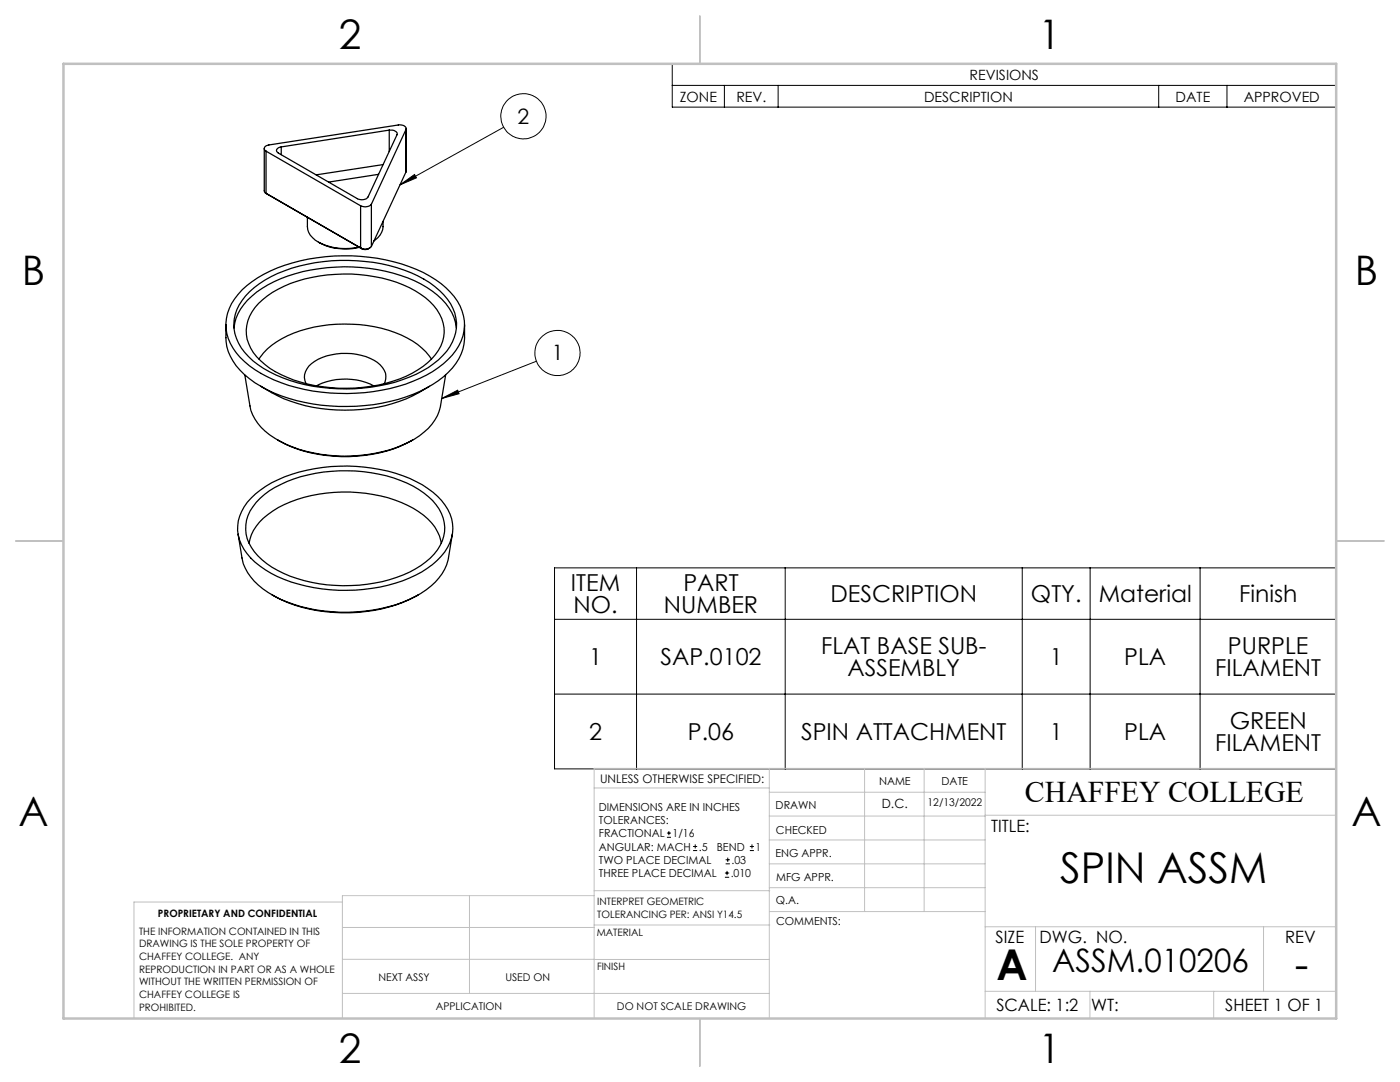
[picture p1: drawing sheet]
<svg xmlns="http://www.w3.org/2000/svg" width="279mm" height="216mm" viewBox="0 0 279 216" stroke-linecap="round" stroke-linejoin="round" font-family="sans-serif">
<g fill="none" stroke="#000" stroke-width=".25">
<path d="M52.7 29.6v8.5l.4 .5M53.1 30.2l18.9 10.9M53.1 38.6l19.1 11M53.1 30.2v8.4M53.1 38.6l.3 .1M56.1 29.3v1.6M75.6 34.8l-10 1.5M76.4 32.8l-13.3 2.1M77.7 26h.6l.6 .2a.53 .53 0 0 1 .3 .7l-5.8 12.4a1.7 1.7 0 0 1-2.1 .4l-15.7-9.1a.6 .6 0 0 1-.4-.7 .6 .6 0 0 1 .6-.5l.3-.1M77.7 26l-21.6 3.3M77.7 26v4.2M81 25.8a1.09 1.09 0 0 0-1.5-.9l-25.8 4a.68 .68 0 0 0-.9 .4 .68 .68 0 0 0 .3 .9"/>
<path d="M81 25.8l-6.9 14.9M81 25.8v8.5M81 34.3l-6.9 14.9M81.1 25.6l-.1 8.7M48.3 57.8a27.8 27.8 0 0 1 16.7-6.6 36.1 36.1 0 0 1 20.7 3.9 13.9 13.9 0 0 1 6.5 7 8.9 8.9 0 0 1-2.8 9.6 26.5 26.5 0 0 1-14.9 6.4 36.2 36.2 0 0 1-22.4-3.6 13.2 13.2 0 0 1-6.8-8 9.3 9.3 0 0 1 3-8.7zM49.8 58.2a24.4 24.4 0 0 1 13.1-5.8 34.2 34.2 0 0 1 21.7 3.3 12.9 12.9 0 0 1 6.2 6.8 8.9 8.9 0 0 1-3.3 9.3 26.9 26.9 0 0 1-15 5.6 31.8 31.8 0 0 1-21-4.6 10.2 10.2 0 0 1-4.8-8.1 8.9 8.9 0 0 1 3.1-6.5zM61.3 43.4a4.3 4.3 0 0 0 1.1 4 10.6 10.6 0 0 0 9.2 1.9M63.6 48.3a10.8 10.8 0 0 0 8.1 1.1M72 41.1v8.4M72 49.5l.2 .1M73.8 49.5l-.9 .3-.7-.2M74.1 40.7a1.83 1.83 0 0 1-2.1 .4"/>
<path d="M74.1 49.2a1.83 1.83 0 0 1-2.1 .3M74.1 40.7v8.5M76.4 44.2a3.8 3.8 0 0 1-1.8 3.9M45.1 64.8a12 12 0 0 0 .9 6.3 15.5 15.5 0 0 0 7.3 6.7 38 38 0 0 0 30.5 .3 15.9 15.9 0 0 0 8.2-7.5 12.1 12.1 0 0 0 .7-5.8M46.7 65.4a10.2 10.2 0 0 1 4.5-7.1 30.9 30.9 0 0 1 19.2-5 30.2 30.2 0 0 1 15.9 4.8 10.6 10.6 0 0 1 4.8 7.3M48.9 74.8l1 6.2a10.3 10.3 0 0 0 6.1 7.1 30.1 30.1 0 0 0 25.6 .1 10.9 10.9 0 0 0 6.3-7l1-6.4M51.6 60.6a21.7 21.7 0 0 1 12.2-5.5 30.7 30.7 0 0 1 19.1 2.9 10.5 10.5 0 0 1 5.7 7.4 8.1 8.1 0 0 1-3.2 7 23.4 23.4 0 0 1-12.9 4.9 29.3 29.3 0 0 1-18.7-3.8 9.6 9.6 0 0 1-4.6-6.7 7.7 7.7 0 0 1 2.4-6.2zM51.7 71.6a15.6 15.6 0 0 1 9.6-6 28.5 28.5 0 0 1 21 2.5 12.6 12.6 0 0 1 3.8 3.5M52 77.1a31.7 31.7 0 0 0 23.3 4.2 27.2 27.2 0 0 0 10.4-4.2M61.1 76.6a3.1 3.1 0 0 1 1.1-4 12.1 12.1 0 0 1 13.1-.3 3.2 3.2 0 0 1 1.4 4.3M63.2 77a12.7 12.7 0 0 1 11.4 0M50.1 99.4a23.3 23.3 0 0 1 12.7-5.9 33.5 33.5 0 0 1 21.5 3.2 11.4 11.4 0 0 1 6 7.8 8.5 8.5 0 0 1-3.1 7.3 25 25 0 0 1-14.6 5.8 33 33 0 0 1-18.5-3.2 12.1 12.1 0 0 1-6.5-7.6 8.3 8.3 0 0 1 2.5-7.4z"/>
<path d="M51.9 99.4a22.9 22.9 0 0 1 12.7-5.2 30.4 30.4 0 0 1 18.9 3.4 9.9 9.9 0 0 1 5.3 7.6 9.1 9.1 0 0 1-4.8 7.7 28.4 28.4 0 0 1-17.1 3.9 26.1 26.1 0 0 1-13.7-4.3 9.2 9.2 0 0 1-4.2-6.9 7.9 7.9 0 0 1 2.9-6.2zM55.4 87.8a28.8 28.8 0 0 0 27 0M47.5 106.6l.8 4.7a11.2 11.2 0 0 0 6.4 7.6 32.6 32.6 0 0 0 22.7 2.2 18 18 0 0 0 10.8-6.6 8 8 0 0 0 1.3-3.2l.8-4.7M49.7 108.4a9.6 9.6 0 0 1 4.8-6.4 29 29 0 0 1 20-3.3 20.3 20.3 0 0 1 11.6 5.7 8.8 8.8 0 0 1 2 4M54.3 118.7a31.2 31.2 0 0 0 23.2 2.4 24.8 24.8 0 0 0 6-2.4"/>
</g>
<g fill="none" stroke="#000" stroke-width=".2">
<path d="M134.2 12.7h132.5v8.7h-132.5zM134.2 17h132.5M144.6 17v4.4M155.3 17v4.4M231.2 17v4.4M244.9 17v4.4M79.8 36.9l2.9-2.1 .4 .7zM100.5 25.4l-20.7 11.5M88.2 79.5l3.1-1.6 .3 .7zM107.1 72.1l-18.9 7.4M110.7 113.3h156v40.1h-156zM127 113.3v40.1"/>
<path d="M156.7 113.3v40.1M204 113.3v40.1M217.6 113.3v40.1M239.5 113.3v40.1M110.7 123.6h156M110.7 138.5h156M133.1 167.1h.8M133.1 166.2h.8M133.5 165.8v.9M138.3 169.7h.8M138.3 168.9h.8M138.7 168.5v.8"/>
<path d="M144.7 175h.8M144.7 174.2h.8M144.8 172.4h.9M144.8 171.6h.9M145.1 173.8v.8M145.2 171.1v.9M149.6 169.7h.9M149.6 168.9h.9M150.1 168.5v.8"/>
<circle cx="104.5" cy="23.2" r="4.5"/>
<circle cx="111.3" cy="70.4" r="4.5"/>
</g>
<g fill="none" stroke="#c0c0c0" stroke-width=".2">
<path d="M118.6 157.2h34.9M153.5 153.3v49.9M153.5 158.1h43.1M172.5 153.3v28.6M184.4 153.3v28.6M196.6 153.3v49.9M266.7 153.3h-148.1v49.9M68.3 180h-41.6v23.2M93.7 178.7v19.5M118.6 178.7h-50.3v24.5M118.6 177.7h35M153.5 167.6h43.1"/>
<path d="M153.5 162.8h43.1M153.5 172.4h43.1M153.5 177.1h43.1M196.6 162.7h70.1M68.3 198.2h85.2M68.3 191.4l85.2 .1M68.3 185.1h50.3M118.6 184.6h35M153.6 181.9h43M196.6 197.8h70.1M196.6 184.9h70.1M206.7 184.9v12.9"/>
<path d="M217.5 197.8v5.4M242.2 197.8v5.4M252.2 184.9v12.9"/>
</g>
<path d="M139.7 3.2v9.5M3.1 107.9h9.6M266.7 107.9h9.5M139.7 203.2v9.6" fill="none" stroke="#c0c0c0" stroke-width=".25"/>
<path d="M12.7 12.7h254v190.5h-254z" fill="none" stroke="#c0c0c0" stroke-width=".5"/>
<path d="M88.2 79.5l3.1-1.6 .3 .7zM79.8 36.9l2.9-2.1 .4 .7z" fill="#000"/>
<g font-size="8.5">
<text x="211.6" y="176.3">SPIN ASSM</text>
<text x="198.9" y="195.5">A</text>
<text x="258.4" y="195.4">-</text>
</g>
<g font-size="8.1">
<text x="67.6" y="9.7">2</text>
<text x="207.3" y="9.7">1</text>
<text x="4.4" y="57">B</text>
<text x="270.4" y="57">B</text>
<text x="3.7" y="164.9">A</text>
<text x="269.7" y="164.9">A</text>
<text x="67.6" y="212.2">2</text>
<text x="207.3" y="212.2">1</text>
</g>
<text font-size="6.4" x="210" y="193.9">ASSM.010206</text>
<text font-size="6" x="204.6" y="160.1">CHAFFEY COLLEGE</text>
<g font-size="4.7">
<text x="114" y="117.9">ITEM</text>
<text x="136.4" y="117.9">PART</text>
<text x="114.5" y="122.4">NO.</text>
<text x="132.5" y="122.4">NUMBER</text>
<text x="165.7" y="120.1">DESCRIPTION</text>
<text x="205.8" y="120.1">QTY.</text>
<text x="219.3" y="120.1">Material</text>
<text x="247.3" y="120.1">Finish</text>
<text x="163.9" y="130.4">FLAT BASE SUB-</text>
<text x="245.1" y="130.4">PURPLE</text>
<text x="117.6" y="132.7">1</text>
<text x="131.8" y="132.7">SAP.0102</text>
<text x="169.1" y="135">ASSEMBLY</text>
<text x="209.5" y="132.7">1</text>
<text x="224.4" y="132.7">PLA</text>
<text x="242.5" y="135">FILAMENT</text>
<text x="117.6" y="147.6">2</text>
<text x="137.3" y="147.6">P.06</text>
<text x="159.9" y="147.6">SPIN ATTACHMENT</text>
<text x="209.5" y="147.6">1</text>
<text x="224.4" y="147.6">PLA</text>
<text x="242.5" y="149.9">FILAMENT</text>
<text x="245.4" y="145.4">GREEN</text>
</g>
<g font-size="4.2">
<text x="103.3" y="24.7">2</text>
<text x="110.1" y="71.9">1</text>
</g>
<g font-size="3.4">
<text x="197.8" y="166">TITLE:</text>
<text x="198.7" y="188.1">SIZE</text>
<text x="207.5" y="188.1">DWG. NO.</text>
<text x="256.5" y="188.2">REV</text>
<text x="198.8" y="201.7">SCALE: 1:2</text>
<text x="217.7" y="201.8">WT:</text>
<text x="244.5" y="201.7">SHEET 1 OF 1</text>
</g>
<g font-size="2.8">
<text x="193.5" y="15.9">REVISIONS</text>
<text x="135.7" y="20.3">ZONE</text>
<text x="147" y="20.3">REV.</text>
<text x="184.4" y="20.3">DESCRIPTION</text>
<text x="234.6" y="20.3">DATE</text>
<text x="248.2" y="20.3">APPROVED</text>
</g>
<text font-size="2.5" x="176" y="161.3">D.C.</text>
<text font-size="2.4" x="119.8" y="156.2">UNLESS OTHERWISE SPECIFIED:</text>
<g font-size="2.2">
<text x="119.5" y="161.8">DIMENSIONS ARE IN INCHES</text>
<text x="154.8" y="161.4">DRAWN</text>
<text x="175.4" y="156.6">NAME</text>
<text x="187.9" y="156.7">DATE</text>
<text x="119.5" y="164.4">TOLERANCES:</text>
<text x="119.5" y="167.1">FRACTIONAL</text>
<text x="134.2" y="167.1">1/16</text>
<text x="154.9" y="166.3">CHECKED</text>
<text x="119.5" y="172.4">TWO PLACE DECIMAL</text>
<text x="119.5" y="169.7">ANGULAR: MACH</text>
<text x="139.5" y="169.7">.5</text>
<text x="143" y="169.7">BEND</text>
<text x="146" y="172.4">.03</text>
<text x="150.8" y="169.7">1</text>
<text x="154.8" y="171">ENG APPR.</text>
<text x="119.5" y="175">THREE PLACE DECIMAL</text>
<text x="145.8" y="175">.010</text>
<text x="154.9" y="175.7">MFG APPR.</text>
<text x="154.9" y="180.4">Q.A.</text>
<text x="154.9" y="184.6">COMMENTS:</text>
</g>
<g font-size="2.1">
<text x="185.1" y="160.7">12/13/2022</text>
<text x="75.5" y="195.7">NEXT ASSY</text>
<text x="100.9" y="195.7">USED ON</text>
<text x="86.9" y="201.5">APPLICATION</text>
<text x="123.1" y="201.6">DO NOT SCALE DRAWING</text>
</g>
<g font-size="2">
<text x="31.5" y="182.9">PROPRIETARY AND CONFIDENTIAL</text>
<text x="119.2" y="180.6">INTERPRET GEOMETRIC</text>
<text x="119.2" y="183.1">TOLERANCING PER: ANSI Y14.5</text>
<text x="27.8" y="186.5">THE INFORMATION CONTAINED IN THIS</text>
<text x="27.8" y="189">DRAWING IS THE SOLE PROPERTY OF</text>
<text x="27.8" y="191.6">CHAFFEY COLLEGE. ANY</text>
<text x="119.1" y="186.7">MATERIAL</text>
<text x="27.8" y="194.1">REPRODUCTION IN PART OR AS A WHOLE</text>
<text x="27.8" y="196.6">WITHOUT THE WRITTEN PERMISSION OF</text>
<text x="119.1" y="193.5">FINISH</text>
<text x="27.8" y="199.1">CHAFFEY COLLEGE IS</text>
<text x="27.8" y="201.7">PROHIBITED.</text>
</g>
</svg>
